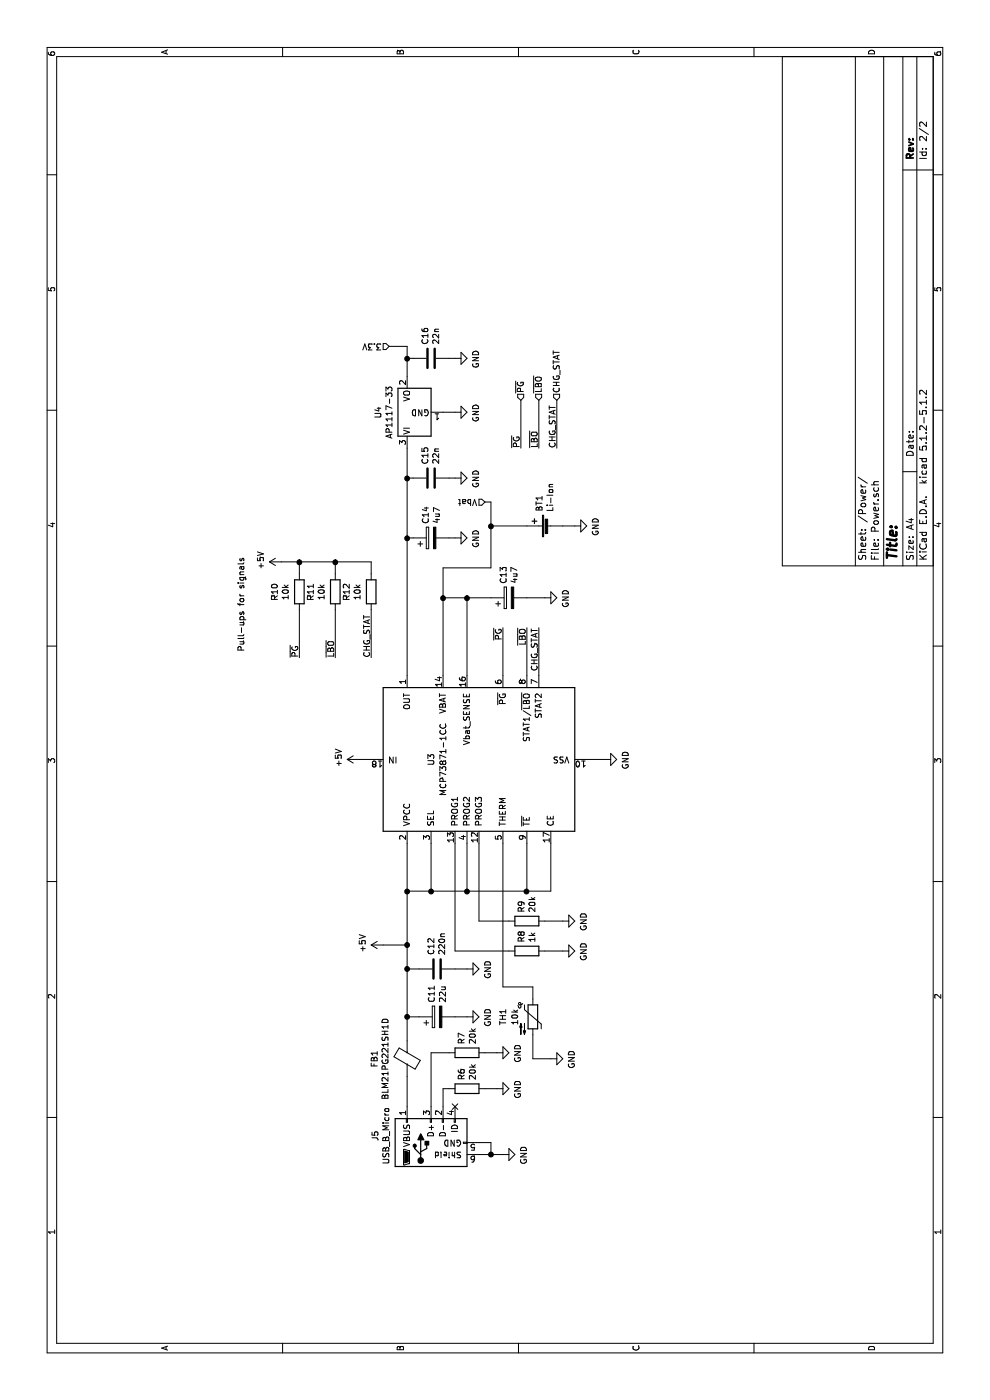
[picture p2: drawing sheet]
EESchema Schematic File Version 4
LIBS:ePozytywka-cache
EELAYER 29 0
EELAYER END
$Descr A4 11693 8268
encoding utf-8
Sheet 2 2
Title ""
Date ""
Rev ""
Comp ""
Comment1 ""
Comment2 ""
Comment3 ""
Comment4 ""
$EndDescr
Connection ~ 7000 2500
Wire Wire Line
	7000 2350 7000 2500
Wire Wire Line
	4000 4700 4000 4550
$Comp
L power:GND #PWR?
U 1 1
P 4000 4700
AR Path="/5D5DD2A9" Ref="#PWR?"  Part="1" 
AR Path="/5D588A10/5D5DD2A9" Ref="#PWR033"  Part="1" 
F 0 "#PWR033" H 4000 4450 50  0001 C CNN
F 1 "GND" H 4005 4527 50  0000 C CNN
F 2 "" H 4000 4700 50  0001 C CNN
F 3 "" H 4000 4700 50  0001 C CNN
	1    4000 4700
	-1   0    0    -1  
$EndComp
$Comp
L Device:R R?
U 1 1
P 4000 4400
AR Path="/5D5DD2AF" Ref="R?"  Part="1" 
AR Path="/5D588A10/5D5DD2AF" Ref="R9"  Part="1" 
F 0 "R9" H 4070 4446 50  0000 L CNN
F 1 "20k" H 4070 4355 50  0000 L CNN
F 2 "Resistor_SMD:R_0603_1608Metric_Pad1.05x0.95mm_HandSolder" V 3930 4400 50  0001 C CNN
F 3 "~" H 4000 4400 50  0001 C CNN
F 4 "5,55" H 4000 4400 50  0001 C CNN "Cena brutto (PLN)"
F 5 "https://www.tme.eu/pl/details/smd0603-20k/rezystory-smd-0603/royal-ohm/0603saj0203t5e/" H 4000 4400 50  0001 C CNN "Link do sklepu"
F 6 "TME" H 4000 4400 50  0001 C CNN "Sklep"
	1    4000 4400
	1    0    0    -1  
$EndComp
Wire Wire Line
	4000 4250 4000 4000
Wire Wire Line
	4000 4000 4650 4000
Wire Wire Line
	3200 3500 3200 3400
$Comp
L power:GND #PWR?
U 1 1
P 3200 3900
AR Path="/5D5DD2B8" Ref="#PWR?"  Part="1" 
AR Path="/5D588A10/5D5DD2B8" Ref="#PWR029"  Part="1" 
F 0 "#PWR029" H 3200 3650 50  0001 C CNN
F 1 "GND" H 3205 3727 50  0000 C CNN
F 2 "" H 3200 3900 50  0001 C CNN
F 3 "" H 3200 3900 50  0001 C CNN
	1    3200 3900
	-1   0    0    -1  
$EndComp
Wire Wire Line
	3200 3900 3200 3800
$Comp
L Device:CP C11
U 1 1
P 3200 3650
F 0 "C11" H 3318 3696 50  0000 L CNN
F 1 "22u" H 3318 3605 50  0000 L CNN
F 2 "Capacitor_SMD:CP_Elec_4x5.3" H 3238 3500 50  0001 C CNN
F 3 "~" H 3200 3650 50  0001 C CNN
F 4 "2,93" H 3200 3650 50  0001 C CNN "Cena brutto (PLN)"
F 5 "https://www.tme.eu/pl/details/ce22_16-smd4x5/kondensatory-elektrolityczne-smd-85degc/" H 3200 3650 50  0001 C CNN "Link do sklepu"
F 6 "TME" H 3200 3650 50  0001 C CNN "Sklep"
	1    3200 3650
	1    0    0    -1  
$EndComp
$Comp
L power:+5V #PWR032
U 1 1
P 3800 3200
F 0 "#PWR032" H 3800 3050 50  0001 C CNN
F 1 "+5V" H 3815 3373 50  0000 C CNN
F 2 "" H 3800 3200 50  0001 C CNN
F 3 "" H 3800 3200 50  0001 C CNN
	1    3800 3200
	1    0    0    -1  
$EndComp
Wire Wire Line
	3800 3200 3800 3400
$Comp
L Connector:USB_B_Micro J5
U 1 1
P 2150 3600
F 0 "J5" H 2207 4067 50  0000 C CNN
F 1 "USB_B_Micro" H 2207 3976 50  0000 C CNN
F 2 "USB_Micro_B_AMP:AMPHENOL_10118192-0001LF" H 2300 3550 50  0001 C CNN
F 3 "~" H 2300 3550 50  0001 C CNN
F 4 "5,90" H 2150 3600 50  0001 C CNN "Cena brutto (PLN)"
F 5 "https://www.tme.eu/pl/details/10118192-0001lf_c/zlacza-usb-i-ieee1394/amphenol/10118192-0001lf/" H 2150 3600 50  0001 C CNN "Link do sklepu"
F 6 "TME" H 2150 3600 50  0001 C CNN "Sklep"
	1    2150 3600
	1    0    0    -1  
$EndComp
$Comp
L power:GND #PWR?
U 1 1
P 2050 4200
AR Path="/5D5DD2D2" Ref="#PWR?"  Part="1" 
AR Path="/5D588A10/5D5DD2D2" Ref="#PWR025"  Part="1" 
F 0 "#PWR025" H 2050 3950 50  0001 C CNN
F 1 "GND" H 2055 4027 50  0000 C CNN
F 2 "" H 2050 4200 50  0001 C CNN
F 3 "" H 2050 4200 50  0001 C CNN
	1    2050 4200
	-1   0    0    -1  
$EndComp
Wire Wire Line
	2050 4200 2050 4100
Wire Wire Line
	2050 4100 2150 4100
Wire Wire Line
	2150 4100 2150 4000
Connection ~ 2050 4100
Wire Wire Line
	2050 4100 2050 4000
NoConn ~ 2450 3800
$Comp
L Device:Thermistor_NTC TH1
U 1 1
P 3200 4450
F 0 "TH1" V 2950 4450 50  0000 C CNN
F 1 "10k" V 3050 4450 50  0000 C CNN
F 2 "Connector_PinHeader_2.54mm:PinHeader_1x02_P2.54mm_Vertical" H 3200 4500 50  0001 C CNN
F 3 "~" H 3200 4500 50  0001 C CNN
F 4 "7,94" H 3200 4450 50  0001 C CNN "Cena brutto (PLN)"
F 5 "https://www.tme.eu/pl/details/tt7-10kc3-11/termistory-ntc-pomiarowe-tht/tewa-temperature-sensors/" H 3200 4450 50  0001 C CNN "Link do sklepu"
F 6 "TME" H 3200 4450 50  0001 C CNN "Sklep"
	1    3200 4450
	0    1    1    0   
$EndComp
$Comp
L power:GND #PWR?
U 1 1
P 2850 4600
AR Path="/5D5DD2E9" Ref="#PWR?"  Part="1" 
AR Path="/5D588A10/5D5DD2E9" Ref="#PWR027"  Part="1" 
F 0 "#PWR027" H 2850 4350 50  0001 C CNN
F 1 "GND" H 2855 4427 50  0000 C CNN
F 2 "" H 2850 4600 50  0001 C CNN
F 3 "" H 2850 4600 50  0001 C CNN
	1    2850 4600
	-1   0    0    -1  
$EndComp
$Comp
L Device:C C?
U 1 1
P 3600 3650
AR Path="/5D5DD2EF" Ref="C?"  Part="1" 
AR Path="/5D588A10/5D5DD2EF" Ref="C12"  Part="1" 
F 0 "C12" H 3485 3604 50  0000 R CNN
F 1 "220n" H 3485 3695 50  0000 R CNN
F 2 "Capacitor_SMD:C_0603_1608Metric_Pad1.05x0.95mm_HandSolder" H 3638 3500 50  0001 C CNN
F 3 "~" H 3600 3650 50  0001 C CNN
F 4 "7,66" H 3600 3650 50  0001 C CNN "Cena brutto (PLN)"
F 5 "https://www.tme.eu/pl/details/cl10b224ko8nnnc/kondensatory-mlcc-smd-0603/samsung/" H 3600 3650 50  0001 C CNN "Link do sklepu"
F 6 "TME" H 3600 3650 50  0001 C CNN "Sklep"
	1    3600 3650
	-1   0    0    1   
$EndComp
Connection ~ 3800 3400
Wire Wire Line
	3800 3400 4250 3400
$Comp
L power:GND #PWR?
U 1 1
P 3600 3900
AR Path="/5D5DD2FD" Ref="#PWR?"  Part="1" 
AR Path="/5D588A10/5D5DD2FD" Ref="#PWR030"  Part="1" 
F 0 "#PWR030" H 3600 3650 50  0001 C CNN
F 1 "GND" H 3605 3727 50  0000 C CNN
F 2 "" H 3600 3900 50  0001 C CNN
F 3 "" H 3600 3900 50  0001 C CNN
	1    3600 3900
	-1   0    0    -1  
$EndComp
Wire Wire Line
	3600 3900 3600 3800
$Comp
L Device:R R?
U 1 1
P 3750 4400
AR Path="/5D5DD304" Ref="R?"  Part="1" 
AR Path="/5D588A10/5D5DD304" Ref="R8"  Part="1" 
F 0 "R8" H 3820 4446 50  0000 L CNN
F 1 "1k" H 3820 4355 50  0000 L CNN
F 2 "Resistor_SMD:R_0603_1608Metric_Pad1.05x0.95mm_HandSolder" V 3680 4400 50  0001 C CNN
F 3 "~" H 3750 4400 50  0001 C CNN
F 4 "3,95" H 3750 4400 50  0001 C CNN "Cena brutto (PLN)"
F 5 "https://www.tme.eu/pl/details/wf06p-1k-5%25/rezystory-smd-0603/walsin/wf06p102jtl/" H 3750 4400 50  0001 C CNN "Link do sklepu"
F 6 "TME" H 3750 4400 50  0001 C CNN "Sklep"
	1    3750 4400
	1    0    0    -1  
$EndComp
Wire Wire Line
	2850 4450 3050 4450
Wire Wire Line
	2850 4450 2850 4600
Wire Wire Line
	3350 4450 3450 4450
Wire Wire Line
	3450 4450 3450 4200
Wire Wire Line
	3450 4200 4650 4200
Wire Wire Line
	3750 4250 3750 3800
Wire Wire Line
	3750 3800 4650 3800
$Comp
L power:GND #PWR?
U 1 1
P 3750 4700
AR Path="/5D5DD311" Ref="#PWR?"  Part="1" 
AR Path="/5D588A10/5D5DD311" Ref="#PWR031"  Part="1" 
F 0 "#PWR031" H 3750 4450 50  0001 C CNN
F 1 "GND" H 3755 4527 50  0000 C CNN
F 2 "" H 3750 4700 50  0001 C CNN
F 3 "" H 3750 4700 50  0001 C CNN
	1    3750 4700
	-1   0    0    -1  
$EndComp
Wire Wire Line
	3750 4700 3750 4550
Wire Wire Line
	4650 3600 4250 3600
Connection ~ 4250 3400
Wire Wire Line
	4250 3400 4650 3400
Wire Wire Line
	4650 3900 4250 3900
Wire Wire Line
	4250 3400 4250 3600
Connection ~ 4250 3600
Wire Wire Line
	4250 3600 4250 3900
Wire Wire Line
	4650 4600 4250 4600
Wire Wire Line
	4250 4600 4250 4400
Connection ~ 4250 3900
Wire Wire Line
	4650 4400 4250 4400
Connection ~ 4250 4400
Wire Wire Line
	4250 4400 4250 3900
Wire Wire Line
	6450 4500 6050 4500
Text Label 6450 4500 2    50   ~ 0
CHG_STAT
Wire Wire Line
	6450 4400 6050 4400
Text Label 6450 4400 2    50   ~ 0
~LBO
Wire Wire Line
	6450 4200 6050 4200
Text Label 6450 4200 2    50   ~ 0
~PG
Wire Wire Line
	6600 3100 6200 3100
Wire Wire Line
	6200 2500 6600 2500
Wire Wire Line
	6200 2800 6600 2800
Text Label 6200 3100 0    50   ~ 0
CHG_STAT
Text Label 6200 2800 0    50   ~ 0
~LBO
Text Label 6200 2500 0    50   ~ 0
~PG
Wire Wire Line
	7000 3100 6900 3100
Wire Wire Line
	7000 2800 7000 3100
Connection ~ 7000 2800
Wire Wire Line
	7000 2800 6900 2800
Wire Wire Line
	7000 2500 6900 2500
Wire Wire Line
	7000 2800 7000 2500
$Comp
L power:+5V #PWR?
U 1 1
P 7000 2350
AR Path="/5D5DD337" Ref="#PWR?"  Part="1" 
AR Path="/5D588A10/5D5DD337" Ref="#PWR037"  Part="1" 
F 0 "#PWR037" H 7000 2200 50  0001 C CNN
F 1 "+5V" H 7015 2523 50  0000 C CNN
F 2 "" H 7000 2350 50  0001 C CNN
F 3 "" H 7000 2350 50  0001 C CNN
	1    7000 2350
	1    0    0    -1  
$EndComp
$Comp
L Device:R R?
U 1 1
P 6750 3100
AR Path="/5D5DD33D" Ref="R?"  Part="1" 
AR Path="/5D588A10/5D5DD33D" Ref="R12"  Part="1" 
F 0 "R12" V 6543 3100 50  0000 C CNN
F 1 "10k" V 6634 3100 50  0000 C CNN
F 2 "Resistor_SMD:R_0603_1608Metric_Pad1.05x0.95mm_HandSolder" V 6680 3100 50  0001 C CNN
F 3 "~" H 6750 3100 50  0001 C CNN
F 4 "3,95" H 6750 3100 50  0001 C CNN "Cena brutto (PLN)"
F 5 "https://www.tme.eu/pl/details/wf06p-10k-5%25/rezystory-smd-0603/walsin/wf06p103jtl/" H 6750 3100 50  0001 C CNN "Link do sklepu"
F 6 "TME" H 6750 3100 50  0001 C CNN "Sklep"
	1    6750 3100
	0    1    1    0   
$EndComp
$Comp
L Device:R R?
U 1 1
P 6750 2800
AR Path="/5D5DD343" Ref="R?"  Part="1" 
AR Path="/5D588A10/5D5DD343" Ref="R11"  Part="1" 
F 0 "R11" V 6543 2800 50  0000 C CNN
F 1 "10k" V 6634 2800 50  0000 C CNN
F 2 "Resistor_SMD:R_0603_1608Metric_Pad1.05x0.95mm_HandSolder" V 6680 2800 50  0001 C CNN
F 3 "~" H 6750 2800 50  0001 C CNN
F 4 "3,95" H 6750 2800 50  0001 C CNN "Cena brutto (PLN)"
F 5 "https://www.tme.eu/pl/details/wf06p-10k-5%25/rezystory-smd-0603/walsin/wf06p103jtl/" H 6750 2800 50  0001 C CNN "Link do sklepu"
F 6 "TME" H 6750 2800 50  0001 C CNN "Sklep"
	1    6750 2800
	0    1    1    0   
$EndComp
$Comp
L Device:R R?
U 1 1
P 6750 2500
AR Path="/5D5DD349" Ref="R?"  Part="1" 
AR Path="/5D588A10/5D5DD349" Ref="R10"  Part="1" 
F 0 "R10" V 6543 2500 50  0000 C CNN
F 1 "10k" V 6634 2500 50  0000 C CNN
F 2 "Resistor_SMD:R_0603_1608Metric_Pad1.05x0.95mm_HandSolder" V 6680 2500 50  0001 C CNN
F 3 "~" H 6750 2500 50  0001 C CNN
F 4 "3,95" H 6750 2500 50  0001 C CNN "Cena brutto (PLN)"
F 5 "https://www.tme.eu/pl/details/wf06p-10k-5%25/rezystory-smd-0603/walsin/wf06p103jtl/" H 6750 2500 50  0001 C CNN "Link do sklepu"
F 6 "TME" H 6750 2500 50  0001 C CNN "Sklep"
	1    6750 2500
	0    1    1    0   
$EndComp
$Comp
L Battery_Management:MCP73871-1CC U?
U 1 1
P 5350 4000
AR Path="/5D5DD34F" Ref="U?"  Part="1" 
AR Path="/5D588A10/5D5DD34F" Ref="U3"  Part="1" 
F 0 "U3" H 5350 4400 50  0000 C CNN
F 1 "MCP73871-1CC" H 5350 4300 50  0000 C CNN
F 2 "Package_DFN_QFN:QFN-20-1EP_4x4mm_P0.5mm_EP2.5x2.5mm" H 5550 3100 50  0001 L CIN
F 3 "http://www.mouser.com/ds/2/268/22090a-52174.pdf" H 5200 4550 50  0001 C CNN
F 4 "8,40" H 5350 4000 50  0001 C CNN "Cena brutto (PLN)"
F 5 "https://www.tme.eu/pl/details/mcp73871-1cci/kontrolery-baterii-i-akumulatorow-uklady/microchip-technology/mcp73871-1cci-ml/" H 5350 4000 50  0001 C CNN "Link do sklepu"
F 6 "TME" H 5350 4000 50  0001 C CNN "Sklep"
	1    5350 4000
	1    0    0    -1  
$EndComp
Wire Wire Line
	7300 4800 7300 4700
$Comp
L power:GND #PWR039
U 1 1
P 7300 4800
F 0 "#PWR039" H 7300 4550 50  0001 C CNN
F 1 "GND" H 7305 4627 50  0000 C CNN
F 2 "" H 7300 4800 50  0001 C CNN
F 3 "" H 7300 4800 50  0001 C CNN
	1    7300 4800
	-1   0    0    -1  
$EndComp
$Comp
L Device:Battery_Cell BT?
U 1 1
P 7300 4600
AR Path="/5D5DD35C" Ref="BT?"  Part="1" 
AR Path="/5D588A10/5D5DD35C" Ref="BT1"  Part="1" 
F 0 "BT1" H 7418 4696 50  0000 L CNN
F 1 "Li-Ion" H 7418 4605 50  0000 L CNN
F 2 "Connector_PinHeader_2.54mm:PinHeader_1x02_P2.54mm_Vertical" V 7300 4660 50  0001 C CNN
F 3 "~" V 7300 4660 50  0001 C CNN
F 4 "TME" H 7300 4600 50  0001 C CNN "Sklep"
F 5 "45" H 7300 4600 50  0001 C CNN "Cena brutto (PLN)"
F 6 "https://www.tme.eu/pl/details/accu-103450moli-2/akumulatory/" H 7300 4600 50  0001 C CNN "Link do sklepu"
	1    7300 4600
	1    0    0    -1  
$EndComp
Connection ~ 6700 3700
Wire Wire Line
	6950 3700 6700 3700
Wire Wire Line
	6950 4100 6950 3700
Wire Wire Line
	7300 4100 6950 4100
Wire Wire Line
	7300 4400 7300 4100
Wire Wire Line
	6700 4550 6700 4400
$Comp
L power:GND #PWR036
U 1 1
P 6700 4550
F 0 "#PWR036" H 6700 4300 50  0001 C CNN
F 1 "GND" H 6705 4377 50  0000 C CNN
F 2 "" H 6700 4550 50  0001 C CNN
F 3 "" H 6700 4550 50  0001 C CNN
	1    6700 4550
	-1   0    0    -1  
$EndComp
Wire Wire Line
	6700 4100 6700 3900
Connection ~ 6700 3900
Wire Wire Line
	6050 3900 6700 3900
Wire Wire Line
	6700 3700 6050 3700
Wire Wire Line
	6700 3900 6700 3700
$Comp
L Device:CP C13
U 1 1
P 6700 4250
F 0 "C13" H 6818 4296 50  0000 L CNN
F 1 "4u7" H 6818 4205 50  0000 L CNN
F 2 "Capacitor_SMD:CP_Elec_4x5.3" H 6738 4100 50  0001 C CNN
F 3 "~" H 6700 4250 50  0001 C CNN
F 4 "3,93" H 6700 4250 50  0001 C CNN "Cena brutto (PLN)"
F 5 "https://www.tme.eu/pl/details/ce4.7_35-smd/kondensatory-elektrolityczne-smd-85degc/" H 6700 4250 50  0001 C CNN "Link do sklepu"
F 6 "TME" H 6700 4250 50  0001 C CNN "Sklep"
	1    6700 4250
	1    0    0    -1  
$EndComp
Wire Wire Line
	5350 5050 5350 4900
$Comp
L power:GND #PWR?
U 1 1
P 5350 5050
AR Path="/5D5DD37A" Ref="#PWR?"  Part="1" 
AR Path="/5D588A10/5D5DD37A" Ref="#PWR035"  Part="1" 
F 0 "#PWR035" H 5350 4800 50  0001 C CNN
F 1 "GND" H 5355 4877 50  0000 C CNN
F 2 "" H 5350 5050 50  0001 C CNN
F 3 "" H 5350 5050 50  0001 C CNN
	1    5350 5050
	-1   0    0    -1  
$EndComp
Wire Wire Line
	7200 3800 7200 3750
$Comp
L power:GND #PWR038
U 1 1
P 7200 3800
F 0 "#PWR038" H 7200 3550 50  0001 C CNN
F 1 "GND" H 7205 3627 50  0000 C CNN
F 2 "" H 7200 3800 50  0001 C CNN
F 3 "" H 7200 3800 50  0001 C CNN
	1    7200 3800
	-1   0    0    -1  
$EndComp
Wire Wire Line
	7200 3400 6050 3400
Connection ~ 7200 3400
Wire Wire Line
	7200 3450 7200 3400
$Comp
L Device:CP C14
U 1 1
P 7200 3600
F 0 "C14" H 7318 3646 50  0000 L CNN
F 1 "4u7" H 7318 3555 50  0000 L CNN
F 2 "Capacitor_SMD:CP_Elec_4x5.3" H 7238 3450 50  0001 C CNN
F 3 "~" H 7200 3600 50  0001 C CNN
F 4 "3,93" H 7200 3600 50  0001 C CNN "Cena brutto (PLN)"
F 5 "https://www.tme.eu/pl/details/ce4.7_35-smd/kondensatory-elektrolityczne-smd-85degc/" H 7200 3600 50  0001 C CNN "Link do sklepu"
F 6 "TME" H 7200 3600 50  0001 C CNN "Sklep"
	1    7200 3600
	1    0    0    -1  
$EndComp
Wire Wire Line
	5350 3000 5350 3100
$Comp
L power:+5V #PWR?
U 1 1
P 5350 3000
AR Path="/5D5DD391" Ref="#PWR?"  Part="1" 
AR Path="/5D588A10/5D5DD391" Ref="#PWR034"  Part="1" 
F 0 "#PWR034" H 5350 2850 50  0001 C CNN
F 1 "+5V" H 5365 3173 50  0000 C CNN
F 2 "" H 5350 3000 50  0001 C CNN
F 3 "" H 5350 3000 50  0001 C CNN
	1    5350 3000
	1    0    0    -1  
$EndComp
Wire Wire Line
	8700 3400 8800 3400
Connection ~ 8700 3400
Wire Wire Line
	8550 3400 8700 3400
Wire Wire Line
	8800 3250 8800 3400
Wire Wire Line
	7700 3800 7700 3750
Wire Wire Line
	8250 3800 8250 3700
Wire Wire Line
	8700 3800 8700 3750
$Comp
L power:GND #PWR042
U 1 1
P 8700 3800
F 0 "#PWR042" H 8700 3550 50  0001 C CNN
F 1 "GND" H 8705 3627 50  0000 C CNN
F 2 "" H 8700 3800 50  0001 C CNN
F 3 "" H 8700 3800 50  0001 C CNN
	1    8700 3800
	-1   0    0    -1  
$EndComp
$Comp
L power:GND #PWR041
U 1 1
P 8250 3800
F 0 "#PWR041" H 8250 3550 50  0001 C CNN
F 1 "GND" H 8255 3627 50  0000 C CNN
F 2 "" H 8250 3800 50  0001 C CNN
F 3 "" H 8250 3800 50  0001 C CNN
	1    8250 3800
	-1   0    0    -1  
$EndComp
$Comp
L power:GND #PWR040
U 1 1
P 7700 3800
F 0 "#PWR040" H 7700 3550 50  0001 C CNN
F 1 "GND" H 7705 3627 50  0000 C CNN
F 2 "" H 7700 3800 50  0001 C CNN
F 3 "" H 7700 3800 50  0001 C CNN
	1    7700 3800
	-1   0    0    -1  
$EndComp
Wire Wire Line
	8700 3450 8700 3400
Connection ~ 7700 3400
Wire Wire Line
	7700 3400 7200 3400
Wire Wire Line
	7700 3400 7950 3400
Wire Wire Line
	7700 3450 7700 3400
$Comp
L Device:C C16
U 1 1
P 8700 3600
F 0 "C16" H 8585 3554 50  0000 R CNN
F 1 "22n" H 8585 3645 50  0000 R CNN
F 2 "Capacitor_SMD:C_0603_1608Metric_Pad1.05x0.95mm_HandSolder" H 8738 3450 50  0001 C CNN
F 3 "~" H 8700 3600 50  0001 C CNN
F 4 "6,51" H 8700 3600 50  0001 C CNN "Cena brutto (PLN)"
F 5 "https://www.tme.eu/pl/details/cc0603kpx7r9223/kondensatory-mlcc-smd-0603/yageo/cc0603kpx7r9bb223/" H 8700 3600 50  0001 C CNN "Link do sklepu"
F 6 "TME" H 8700 3600 50  0001 C CNN "Sklep"
	1    8700 3600
	-1   0    0    1   
$EndComp
$Comp
L Device:C C?
U 1 1
P 7700 3600
AR Path="/5D5DD3C1" Ref="C?"  Part="1" 
AR Path="/5D588A10/5D5DD3C1" Ref="C15"  Part="1" 
F 0 "C15" H 7585 3554 50  0000 R CNN
F 1 "22n" H 7585 3645 50  0000 R CNN
F 2 "Capacitor_SMD:C_0603_1608Metric_Pad1.05x0.95mm_HandSolder" H 7738 3450 50  0001 C CNN
F 3 "~" H 7700 3600 50  0001 C CNN
F 4 "6,51" H 7700 3600 50  0001 C CNN "Cena brutto (PLN)"
F 5 "https://www.tme.eu/pl/details/cc0603kpx7r9223/kondensatory-mlcc-smd-0603/yageo/cc0603kpx7r9bb223/" H 7700 3600 50  0001 C CNN "Link do sklepu"
F 6 "TME" H 7700 3600 50  0001 C CNN "Sklep"
	1    7700 3600
	-1   0    0    1   
$EndComp
Text Label 7950 4350 0    50   ~ 0
~PG
Text Label 7950 4500 0    50   ~ 0
~LBO
Text Label 7950 4650 0    50   ~ 0
CHG_STAT
Text HLabel 8350 4350 2    50   Input ~ 0
~PG
Text HLabel 8350 4500 2    50   Input ~ 0
~LBO
Text HLabel 8350 4650 2    50   Input ~ 0
CHG_STAT
Wire Wire Line
	8350 4500 7950 4500
Wire Wire Line
	7950 4350 8350 4350
Wire Wire Line
	8350 4650 7950 4650
Text Notes 6250 2050 0    50   ~ 0
Pull-ups for signals
Text HLabel 8800 3250 1    50   Input ~ 0
3.3V
Text HLabel 7500 4050 1    50   Input ~ 0
Vbat
Wire Wire Line
	7500 4050 7500 4100
Wire Wire Line
	7500 4100 7300 4100
Connection ~ 7300 4100
Wire Wire Line
	3200 3400 3600 3400
Wire Wire Line
	3600 3500 3600 3400
Connection ~ 3600 3400
Wire Wire Line
	3600 3400 3800 3400
$Comp
L Device:Ferrite_Bead FB1
U 1 1
P 2850 3400
F 0 "FB1" V 2576 3400 50  0000 C CNN
F 1 "BLM21PG221SH1D" V 2667 3400 50  0000 C CNN
F 2 "Inductor_SMD:L_0805_2012Metric_Pad1.15x1.40mm_HandSolder" V 2780 3400 50  0001 C CNN
F 3 "~" H 2850 3400 50  0001 C CNN
F 4 "TME" H 2850 3400 50  0001 C CNN "Sklep"
F 5 "3,2" H 2850 3400 50  0001 C CNN "Cena brutto (PLN)"
F 6 "https://www.tme.eu/pl/details/blm21pg221sh1d/ferryty-koraliki/murata/" H 2850 3400 50  0001 C CNN "Link do sklepu"
	1    2850 3400
	0    1    1    0   
$EndComp
Wire Wire Line
	2700 3400 2450 3400
Wire Wire Line
	3000 3400 3200 3400
Connection ~ 3200 3400
$Comp
L power:GND #PWR?
U 1 1
P 2600 4150
AR Path="/5DA868A5" Ref="#PWR?"  Part="1" 
AR Path="/5D588A10/5DA868A5" Ref="#PWR026"  Part="1" 
F 0 "#PWR026" H 2600 3900 50  0001 C CNN
F 1 "GND" H 2605 3977 50  0000 C CNN
F 2 "" H 2600 4150 50  0001 C CNN
F 3 "" H 2600 4150 50  0001 C CNN
	1    2600 4150
	-1   0    0    -1  
$EndComp
$Comp
L Device:R R?
U 1 1
P 2600 3900
AR Path="/5DA86CB8" Ref="R?"  Part="1" 
AR Path="/5D588A10/5DA86CB8" Ref="R6"  Part="1" 
F 0 "R6" H 2670 3946 50  0000 L CNN
F 1 "20k" H 2670 3855 50  0000 L CNN
F 2 "Resistor_SMD:R_0603_1608Metric_Pad1.05x0.95mm_HandSolder" V 2530 3900 50  0001 C CNN
F 3 "~" H 2600 3900 50  0001 C CNN
F 4 "5,55" H 2600 3900 50  0001 C CNN "Cena brutto (PLN)"
F 5 "https://www.tme.eu/pl/details/smd0603-20k/rezystory-smd-0603/royal-ohm/0603saj0203t5e/" H 2600 3900 50  0001 C CNN "Link do sklepu"
F 6 "TME" H 2600 3900 50  0001 C CNN "Sklep"
	1    2600 3900
	1    0    0    -1  
$EndComp
$Comp
L Device:R R?
U 1 1
P 2900 3900
AR Path="/5DA874C0" Ref="R?"  Part="1" 
AR Path="/5D588A10/5DA874C0" Ref="R7"  Part="1" 
F 0 "R7" H 2970 3946 50  0000 L CNN
F 1 "20k" H 2970 3855 50  0000 L CNN
F 2 "Resistor_SMD:R_0603_1608Metric_Pad1.05x0.95mm_HandSolder" V 2830 3900 50  0001 C CNN
F 3 "~" H 2900 3900 50  0001 C CNN
F 4 "5,55" H 2900 3900 50  0001 C CNN "Cena brutto (PLN)"
F 5 "https://www.tme.eu/pl/details/smd0603-20k/rezystory-smd-0603/royal-ohm/0603saj0203t5e/" H 2900 3900 50  0001 C CNN "Link do sklepu"
F 6 "TME" H 2900 3900 50  0001 C CNN "Sklep"
	1    2900 3900
	1    0    0    -1  
$EndComp
Wire Wire Line
	2600 3750 2600 3700
Wire Wire Line
	2600 3700 2450 3700
Wire Wire Line
	2450 3600 2900 3600
Wire Wire Line
	2900 3600 2900 3750
$Comp
L power:GND #PWR?
U 1 1
P 2900 4150
AR Path="/5DA8C634" Ref="#PWR?"  Part="1" 
AR Path="/5D588A10/5DA8C634" Ref="#PWR028"  Part="1" 
F 0 "#PWR028" H 2900 3900 50  0001 C CNN
F 1 "GND" H 2905 3977 50  0000 C CNN
F 2 "" H 2900 4150 50  0001 C CNN
F 3 "" H 2900 4150 50  0001 C CNN
	1    2900 4150
	-1   0    0    -1  
$EndComp
Wire Wire Line
	2900 4150 2900 4050
Wire Wire Line
	2600 4150 2600 4050
$Comp
L Regulator_Linear:AP1117-33 U4
U 1 1
P 8250 3400
F 0 "U4" H 8250 3642 50  0000 C CNN
F 1 "AP1117-33" H 8250 3551 50  0000 C CNN
F 2 "Package_TO_SOT_SMD:SOT-223-3_TabPin2" H 8250 3600 50  0001 C CNN
F 3 "http://www.diodes.com/datasheets/AP1117.pdf" H 8350 3150 50  0001 C CNN
F 4 "2,71" H 8250 3400 50  0001 C CNN "Cena brutto (PLN)"
F 5 "https://www.tme.eu/pl/details/ap1117e33g-13/stabilizatory-napiecia-nieregulowane-ldo/diodes-incorporated/" H 8250 3400 50  0001 C CNN "Link do sklepu"
F 6 "TME" H 8250 3400 50  0001 C CNN "Sklep"
	1    8250 3400
	1    0    0    -1  
$EndComp
$EndSCHEMATC
